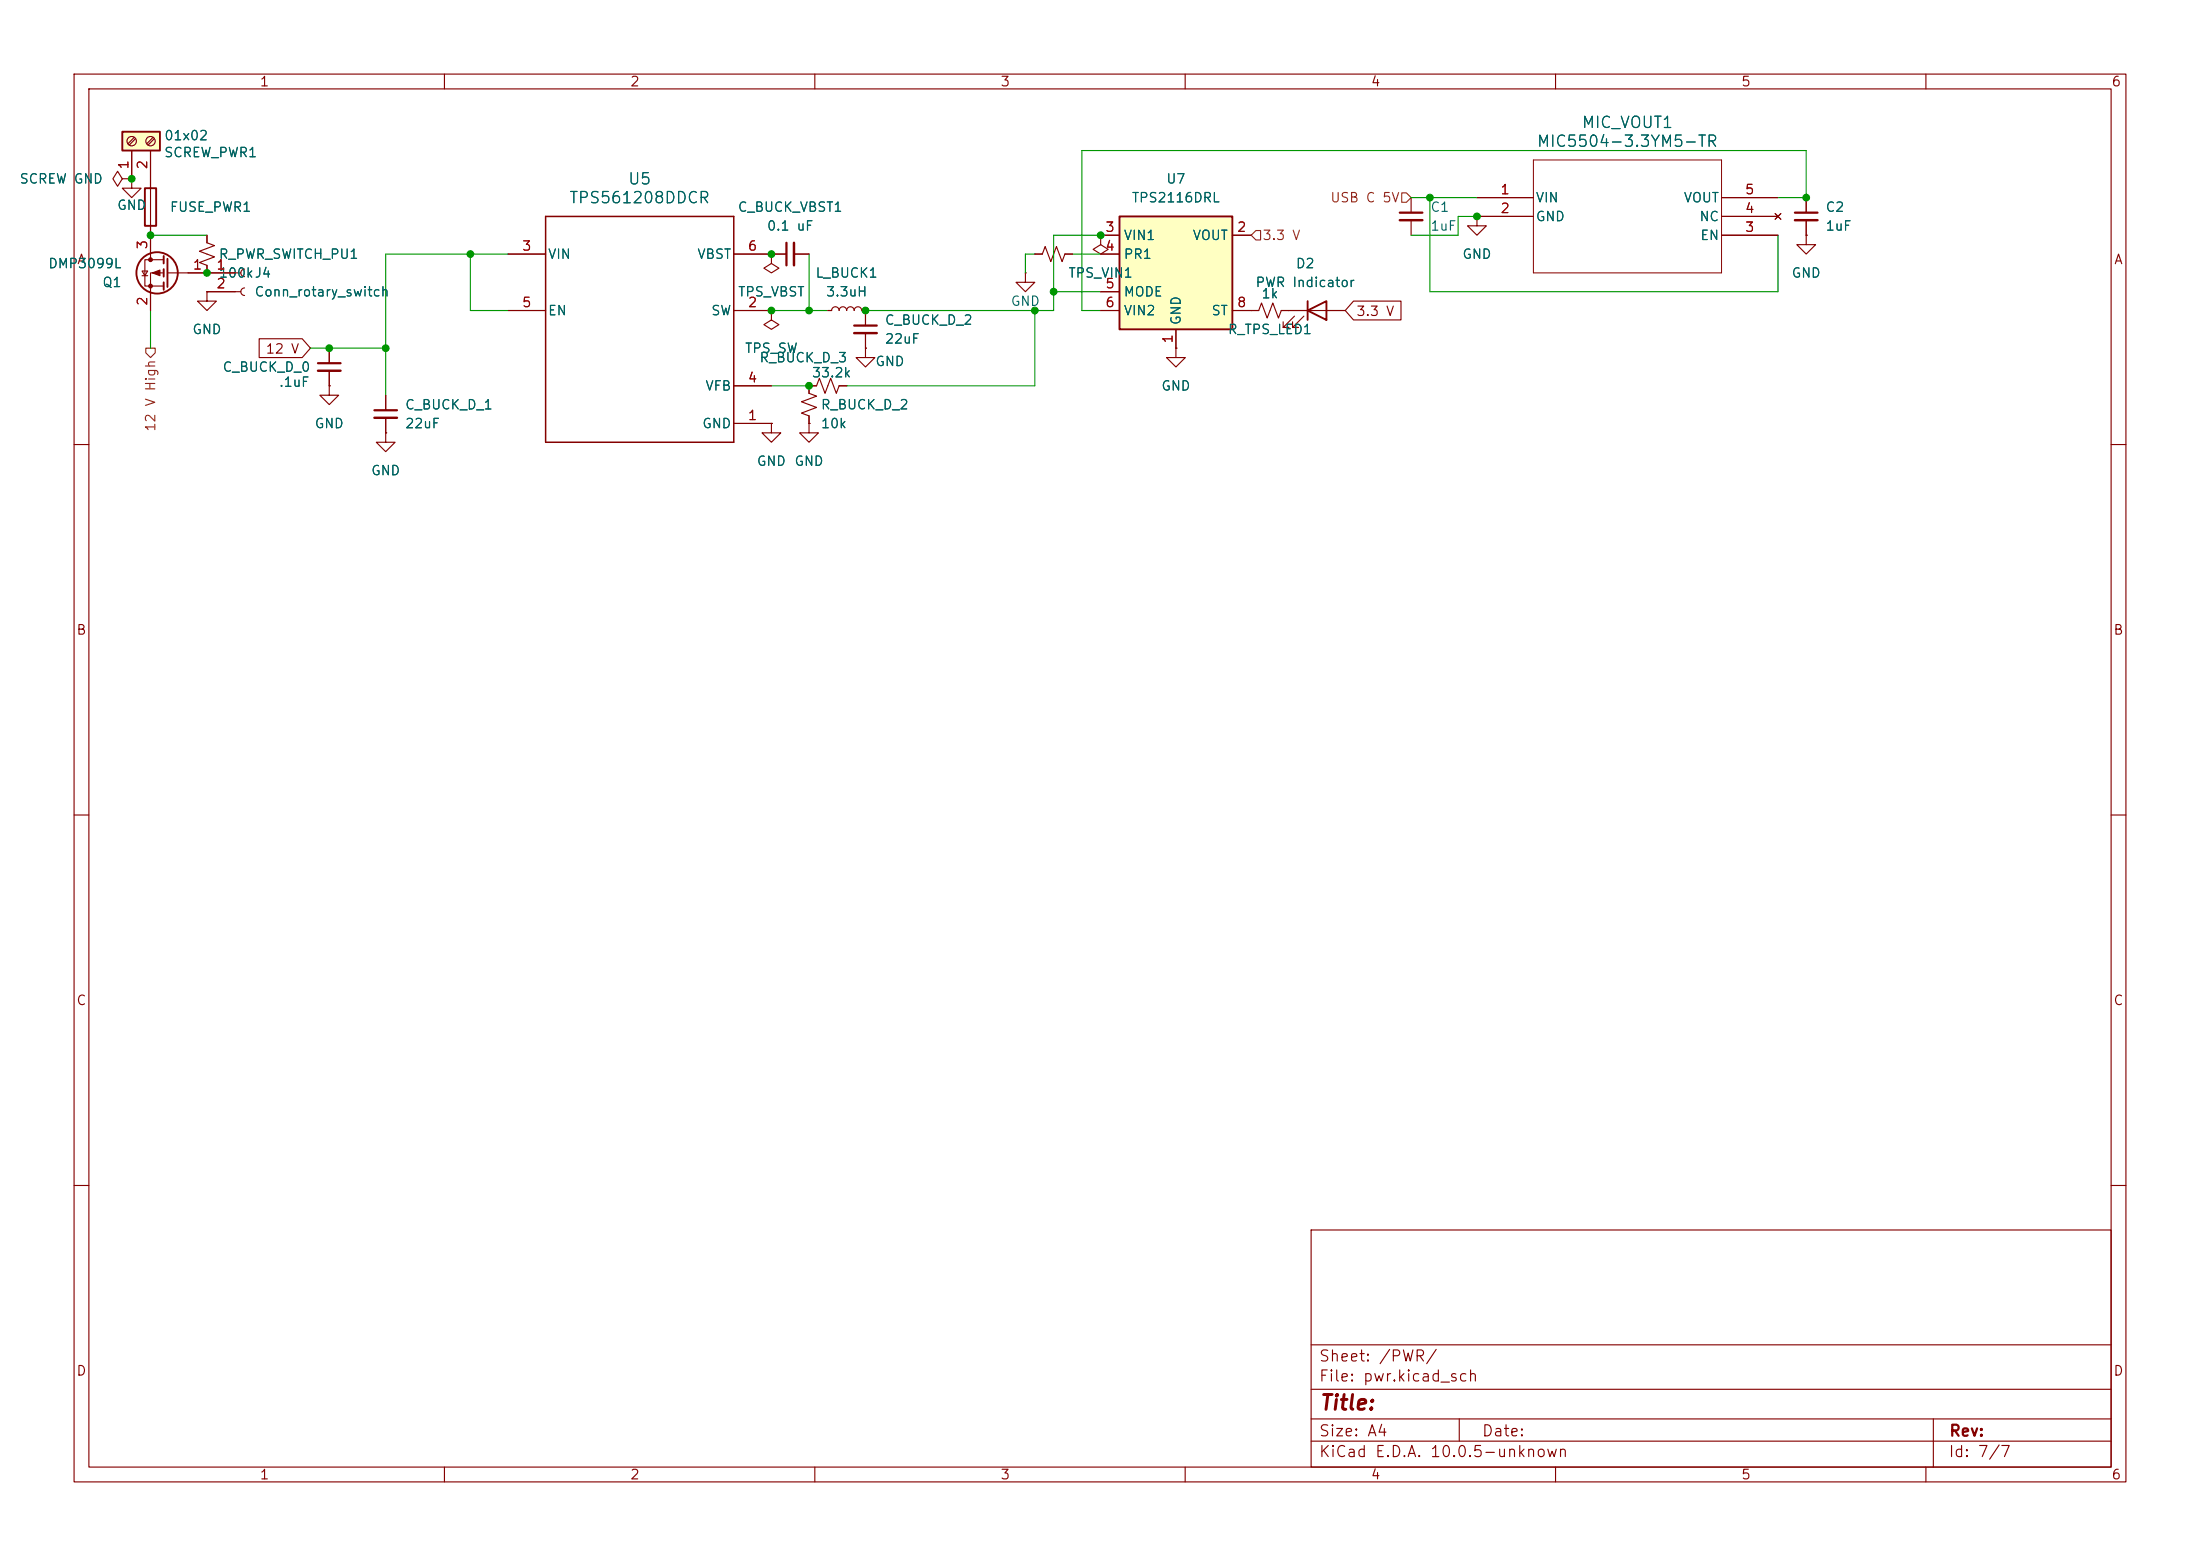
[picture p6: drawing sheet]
<svg xmlns="http://www.w3.org/2000/svg" width="297mm" height="210mm" viewBox="0 0 297 210" stroke-linecap="round" stroke-linejoin="round" font-family="sans-serif">
<g fill="none" stroke="#840000" stroke-width=".15">
<path d="M10 10h277v190h-277zM12 12h273v186h-273zM60 10v2M110 10v2M160 10v2M210 10v2M260 10v2M68.6 34.3h5.1M99.1 34.3h5M139.7 34.3h1l.4-1 .8 2 .7-2 .8 2 .4-1h1M190.5 26.7v2M190.5 29.7v2.1"/>
<path d="M199.4 29.2v1.3h1.3l-1.3 1.3-1.3-1.3h1.3M199.4 29.2h.1M243.8 31.8v1.2h1.3l-1.3 1.3-1.2-1.3h1.2M243.8 31.8h.1M243.8 26.7v2M243.8 29.7v2.1M52.1 58.4v1.3h1.2l-1.2 1.3-1.3-1.3h1.3M52.1 58.4h.1M52.1 53.3v2.1M52.1 56.4v2M68.6 41.9h5.1M99.1 41.9h5"/>
<path d="M99.1 52.1h5M99.1 57.2h5M104.1 57.2v1.2h1.3l-1.3 1.3-1.2-1.3h1.2M104.1 57.2h.1M109.2 57.2v1.2h1.3l-1.3 1.3-1.3-1.3h1.3M109.2 57.2h.1M114.3 52.1h-1l-.4 1-.8-2-.7 2-.8-2-.4 1h-1v1l1 .4-2 .7 2 .8-2 .8 1 .3v1.1M158.7 47v1.3h1.3l-1.3 1.2-1.2-1.2h1.2M158.7 47h.1M168.9 41.9h1l.4-1 .8 2 .7-2 .8 2 .4-1h8.6M174.8 42.7l-1.6 1.5h.8h-.8v-.8M176 42.7l-1.5 1.5h.8h-.8v-.8"/>
<path d="M10 60h2M285 60h2M10 110h2M285 110h2M10 160h2M177 166h108v32h-108zM285 160h2M60 198v2M110 198v2M160 198v2M177 194.5h108M177 191.5h108"/>
<path d="M177 187.5h108M177 181.5h108M197 191.5v3M210 198v2M260 198v2M261 191.5v6.5"/>
</g>
<path d="M73.7 29.2h25.4v30.5h-25.4z" fill="none" stroke="#840000" stroke-width=".2"/>
<path d="M189 28.7h3M242.3 28.7h3.1M50.5 55.4h3.1" fill="none" stroke="#840000" stroke-width=".3"/>
<path d="M189 29.7h3M242.3 29.7h3.1M50.5 56.4h3.1" fill="none" stroke="#840000" stroke-width=".33"/>
<path d="M176.5 41.9l2.6-1.3v2.6zM176.5 40.6v2.6" fill="none" stroke="#840000" stroke-width=".25"/>
<path d="M151.1 29.2h15.3v15.3h-15.3z" fill="#ffffc2"/>
<path d="M19.6 25.4h1.5v5.1h-1.5zM151.1 29.2h15.3v15.3h-15.3z" fill="none" stroke="#840000" stroke-width=".25"/>
<g fill="none" stroke="#840000" stroke-width=".15">
<path d="M20.3 24.1v7.7M27.9 39.4v1.2h1.3l-1.3 1.3-1.2-1.3h1.2M27.9 39.4h.1M27.9 31.8v1l1.1 .3-2.1 .8 2.1 .8-2.1 .7 1 .4v1h4.6M27.9 39.4h4.6M33 36.3a.51 .51 0 0 0-.5 .5 .51 .51 0 0 0 .5 .5M33 38.9a.51 .51 0 0 0-.5 .5 .51 .51 0 0 0 .5 .5M104.1 34.3v1.3l1.1 .6-1.1 .6-1-.6 1-.6M104.1 34.3h.1M104.1 34.3h2.1M107.2 34.3h2M138.4 36.8v1.3h1.3l-1.3 1.3-1.2-1.3h1.2"/>
<path d="M138.4 36.8h.1M148.6 31.8v1.2l1 .7-1 .6-1-.6 1-.7M148.6 31.8h.1M148.6 31.8h2.5M148.6 34.3h2.5M148.6 39.4h2.5M166.4 31.8h2.5M199.4 26.7h7.6M199.4 29.2h7.6M232.4 31.8h7.6M232.4 26.7h7.6M232.4 29.2h7.6"/>
<path d="M239.6 28.8l.8 .8M240.4 28.8l-.8 .8M44.4 52.1v1.2h1.3l-1.3 1.3-1.2-1.3h1.2M44.4 52.1h.1M44.4 47v2M44.4 50v2.1M104.1 41.9v1.3l1.1 .6-1.1 .7-1-.7 1-.6M104.1 41.9h.1M116.8 47v1.3h1.3l-1.3 1.2-1.2-1.2h1.2M116.8 47h.1M116.8 41.9v2M116.8 45v2"/>
<path d="M148.6 41.9h2.5M158.7 44.5v2.5M166.4 41.9h2.5"/>
</g>
<path d="M207 21.6h25.4v15.2h-25.4z" fill="none" stroke="#840000" stroke-width=".14"/>
<path d="M106.2 32.8v3M42.9 49h3.1M115.3 43.9h3.1" fill="none" stroke="#840000" stroke-width=".3"/>
<path d="M107.2 32.8v3M42.9 50h3.1M115.3 45h3.1" fill="none" stroke="#840000" stroke-width=".33"/>
<path d="M16.5 17.8h5.1v2.5h-5.1z" fill="#ffffc2"/>
<g fill="none" stroke="#840000" stroke-width=".25">
<path d="M16.5 17.8h5.1v2.5h-5.1zM22.1 34.5v1.1M22.1 36.3v1M22.1 38.1v1M22.6 34.9v3.8"/>
<circle cx="21.2" cy="36.8" r="2.79"/>
</g>
<g fill="none" stroke="#840000" stroke-width=".15">
<path d="M18.1 18.5l-.8 .9M18.3 18.7l-.9 .9M20.7 18.5l-.9 .9M20.8 18.7l-.8 .9M16.5 24.1l-.6-1-.7 1 .7 1 .6-1h1.3M17.8 24.1h.1M17.8 24.1v1.3h1.2l-1.2 1.3-1.3-1.3h1.3M17.8 20.3v3.8M19.2 36.6h.7l-.3 .6zM19.2 37.2h.7M20.3 20.3v5.1M20.3 30.5v4.6"/>
<path d="M22.1 35.1h-2.5v3.5h2.5M22.1 36.8h-1.8v5.1M22.6 36.8h9.1M27.9 39.4h.1M27.9 31.8v1M27.9 35.8v1M27.9 39.4h3.8M68.6 34.3h5.1M99.1 34.3h7.1M104.1 34.3h.1M107.2 34.3h2M139.7 34.3h1"/>
<path d="M143.8 34.3h1M148.6 31.8h.1M148.6 39.4h2.5M148.6 34.3h2.5M148.6 31.8h2.5M166.4 31.8h2.5M199.4 29.2h.1M199.4 26.7h7.6M199.4 29.2h7.6M232.4 26.7h7.6M232.4 29.2h7.6M232.4 31.8h7.6"/>
<path d="M239.6 28.8l.8 .8M240.4 28.8l-.8 .8M243.8 31.8h.1M243.8 26.7v2M243.8 29.7v2.1M35 45.7h5.8l1.1 1.3-1.1 1.3h-5.8zM44.4 52.1h.1M44.4 47v2M44.4 50v2.1M52.1 58.4h.1M52.1 53.3v2.1M52.1 56.4v2"/>
<path d="M68.6 41.9h5.1M99.1 41.9h5M99.1 57.2h5M99.1 52.1h5M104.1 57.2h.1M104.1 41.9h.1M109.2 57.2h.1M109.2 56.1v1.1M110.2 52.1h-1v1M111.8 41.9h.5a.51 .51 0 0 1 .5-.5 .51 .51 0 0 1 .5 .5 .51 .51 0 0 1 .5-.5 .51 .51 0 0 1 .5 .5 .51 .51 0 0 1 .5-.5 .51 .51 0 0 1 .5 .5 .51 .51 0 0 1 .5-.5 .51 .51 0 0 1 .5 .5h.5v2M113.3 52.1h1M116.8 47h.1"/>
<path d="M116.8 45v2M148.6 41.9h2.5M158.7 47h.1M158.7 44.5v2.5M166.4 41.9h3.5M173 41.9h3.5M179.1 41.9h2.5M182.7 40.6h6.4v2.6h-6.4l-1.1-1.3z"/>
<circle cx="17.8" cy="19" r=".63"/>
<circle cx="20.3" cy="19" r=".63"/>
</g>
<g fill="#840000" stroke="#840000" stroke-width=".15">
<path d="M20.6 36.8l1-.4v.8z"/>
<circle cx="20.3" cy="35.1" r=".25"/>
<circle cx="20.3" cy="38.6" r=".25"/>
</g>
<path d="M169.5 31.1h.7v1.3h-.7l-.6-.6zM189.2 26h.7l.6 .7-.6 .6h-.7zM19.7 47h1.3v.6l-.7 .7-.6-.7z" fill="none" stroke="#725600" stroke-width=".15"/>
<g fill="none" stroke="#009600" stroke-width=".15">
<path d="M20.3 31.8h7.6M63.5 34.3v7.6h5.1M68.6 34.3h-16.5v19M109.2 34.3v7.6M139.7 34.3h-1.3v2.5M142.2 39.4h6.4M144.8 34.3h3.8M148.6 31.8h-6.4v10.1h-25.4M190.5 26.7h8.9M193 26.7v12.7h47v-7.6M199.4 29.2h-2.6v2.6h-6.3M240 26.7h3.8v-6.4h-97.8v21.6h2.6"/>
<path d="M20.3 41.9v5.1M41.9 47h10.2M104.1 41.9h7.7M104.1 52.1h5.1M139.7 41.9v10.2h-25.4"/>
</g>
<g fill="#009600" stroke="#009600" stroke-width=".14">
<circle cx="44.4" cy="47" r=".46"/>
<circle cx="27.9" cy="36.8" r=".46"/>
<circle cx="20.3" cy="31.8" r=".46"/>
<circle cx="17.8" cy="24.1" r=".46"/>
<circle cx="52.1" cy="47" r=".46"/>
<circle cx="193" cy="26.7" r=".46"/>
<circle cx="199.4" cy="29.2" r=".46"/>
<circle cx="243.8" cy="26.7" r=".46"/>
<circle cx="148.6" cy="31.8" r=".46"/>
<circle cx="63.5" cy="34.3" r=".46"/>
<circle cx="104.1" cy="34.3" r=".46"/>
<circle cx="104.1" cy="41.9" r=".46"/>
<circle cx="109.2" cy="52.1" r=".46"/>
<circle cx="139.7" cy="41.9" r=".46"/>
<circle cx="142.2" cy="39.4" r=".46"/>
<circle cx="116.8" cy="41.9" r=".46"/>
<circle cx="109.2" cy="41.9" r=".46"/>
</g>
<text font-size="2" fill="#840000" x="178" y="190.8">Title:</text>
<g font-size="1.5" fill="#006464">
<text x="213.4" y="17.7">MIC_VOUT1</text>
<text x="207.4" y="20.2">MIC5504-3.3YM5-TR</text>
<text x="76.7" y="27.8">TPS561208DDCR</text>
<text x="84.7" y="25.3">U5</text>
</g>
<g font-size="1.5" fill="#840000">
<text x="178" y="184.1">Sheet: /PWR/</text>
<text x="178" y="186.8">File: pwr.kicad_sch</text>
<text x="178" y="197">KiCad E.D.A. 10.0.5-unknown</text>
<text x="178" y="194.2">Size: A4</text>
<text x="200" y="194.2">Date:</text>
<text x="263" y="197">Id: 7/7</text>
<text x="263" y="194.2">Rev:</text>
</g>
<g font-size="1.3" fill="#840000">
<text x="35" y="12">1</text>
<text x="85" y="12">2</text>
<text x="135" y="12">3</text>
<text x="185" y="12">4</text>
<text x="235" y="12">5</text>
<text x="285" y="12">6</text>
<text x="10.3" y="36">A</text>
<text x="285.3" y="36">A</text>
<text x="183" y="43">3.3 V</text>
<text x="35.8" y="48">12 V</text>
<text x="10.2" y="86">B</text>
<text x="285.2" y="86">B</text>
<text x="10.2" y="136">C</text>
<text x="285.2" y="136">C</text>
<text x="10.2" y="186">D</text>
<text x="285.2" y="186">D</text>
<text x="35" y="200">1</text>
<text x="85" y="200">2</text>
<text x="135" y="200">3</text>
<text x="185" y="200">4</text>
<text x="235" y="200">5</text>
<text x="285" y="200">6</text>
</g>
<g font-size="1.3" fill="#a90000">
<text x="17.6" y="23" transform="rotate(-90 17.6 23)">1</text>
<text x="20.2" y="23" transform="rotate(-90 20.2 23)">2</text>
<text x="202.5" y="26.5">1</text>
<text x="202.5" y="29.1">2</text>
<text x="235.5" y="29.1">4</text>
<text x="235.5" y="26.5">5</text>
<text x="20.2" y="33.8" transform="rotate(-90 20.2 33.8)">3</text>
<text x="70.4" y="34.2">3</text>
<text x="100.9" y="34.2">6</text>
<text x="149.1" y="31.6">3</text>
<text x="149.1" y="34.2">4</text>
<text x="166.9" y="31.6">2</text>
<text x="235.5" y="31.6">3</text>
<text x="20.2" y="41.4" transform="rotate(-90 20.2 41.4)">2</text>
<text x="25.9" y="36.7">1</text>
<text x="29.1" y="36.7">1</text>
<text x="29.1" y="39.2">2</text>
<text x="70.4" y="41.8">5</text>
<text x="100.9" y="41.8">2</text>
<text x="149.1" y="39.2">5</text>
<text x="149.1" y="41.8">6</text>
<text x="166.9" y="41.8">8</text>
<text x="158.6" y="46.5" transform="rotate(-90 158.6 46.5)">1</text>
<text x="100.9" y="51.9">4</text>
<text x="100.9" y="57">1</text>
</g>
<g font-size="1.3" fill="#006464">
<text x="22.1" y="21.5">SCREW_PWR1</text>
<text x="22.1" y="19.3">01x02</text>
<text x="2.5" y="25.1">SCREW GND</text>
<text x="15.7" y="28.6">GND</text>
<text x="22.8" y="28.9">FUSE_PWR1</text>
<text x="99.5" y="28.9">C_BUCK_VBST1</text>
<text x="152.7" y="27.6">TPS2116DRL</text>
<text x="157.4" y="25.1">U7</text>
<text x="193" y="28.9">C1</text>
<text x="207.2" y="27.6">VIN</text>
<text x="227.2" y="27.6">VOUT</text>
<text x="246.4" y="28.9">C2</text>
<text x="29.4" y="35.3">R_PWR_SWITCH_PU1</text>
<text x="73.9" y="35.3">VIN</text>
<text x="94" y="35.3">VBST</text>
<text x="103.4" y="31.4">0.1 uF</text>
<text x="151.6" y="32.7">VIN1</text>
<text x="151.6" y="35.3">PR1</text>
<text x="160.9" y="32.7">VOUT</text>
<text x="193" y="31.4">1uF</text>
<text x="197.3" y="35.3">GND</text>
<text x="207.2" y="30.2">GND</text>
<text x="229.3" y="30.2">NC</text>
<text x="229.4" y="32.7">EN</text>
<text x="246.4" y="31.4">1uF</text>
<text x="6.4" y="36.5">DMP3099L</text>
<text x="13.7" y="39.1">Q1</text>
<text x="29.4" y="37.8">100kJ4</text>
<text x="34.3" y="40.3">Conn_rotary_switch</text>
<text x="99.5" y="40.3">TPS_VBST</text>
<text x="110" y="37.8">L_BUCK1</text>
<text x="111.4" y="40.3">3.3uH</text>
<text x="136.4" y="41.6">GND</text>
<text x="144.1" y="37.8">TPS_VIN1</text>
<text x="151.6" y="40.3">MODE</text>
<text x="169.4" y="39.1">PWR Indicator</text>
<text x="170.2" y="40.6">1k</text>
<text x="174.8" y="36.5">D2</text>
<text x="241.8" y="37.8">GND</text>
<text x="25.9" y="45.4">GND</text>
<text x="73.9" y="42.9">EN</text>
<text x="95.9" y="42.9">SW</text>
<text x="100.5" y="48">TPS_SW</text>
<text x="119.4" y="44.1">C_BUCK_D_2</text>
<text x="119.4" y="46.7">22uF</text>
<text x="151.6" y="42.9">VIN2</text>
<text x="159.7" y="44" transform="rotate(-90 159.7 44)">GND</text>
<text x="163.5" y="42.9">ST</text>
<text x="165.7" y="45.4">R_TPS_LED1</text>
<text x="30" y="50.5">C_BUCK_D_0</text>
<text x="37.6" y="52.5">.1uF</text>
<text x="95.1" y="53">VFB</text>
<text x="102.4" y="49.2">R_BUCK_D_3</text>
<text x="109.5" y="51.3">33.2k</text>
<text x="118.1" y="49.7">GND</text>
<text x="156.7" y="53">GND</text>
<text x="42.4" y="58.1">GND</text>
<text x="54.6" y="55.6">C_BUCK_D_1</text>
<text x="54.6" y="58.1">22uF</text>
<text x="94.7" y="58.1">GND</text>
<text x="110.7" y="55.6">R_BUCK_D_2</text>
<text x="110.7" y="58.1">10k</text>
<text x="50" y="64.5">GND</text>
<text x="102.1" y="63.2">GND</text>
<text x="107.2" y="63.2">GND</text>
</g>
<g font-size="1.3" fill="#725600">
<text x="179.5" y="27.6">USB C 5V</text>
<text x="170.3" y="32.7">3.3 V</text>
<text x="21.3" y="58.4" transform="rotate(-90 21.3 58.4)">12 V High</text>
</g>
</svg>
